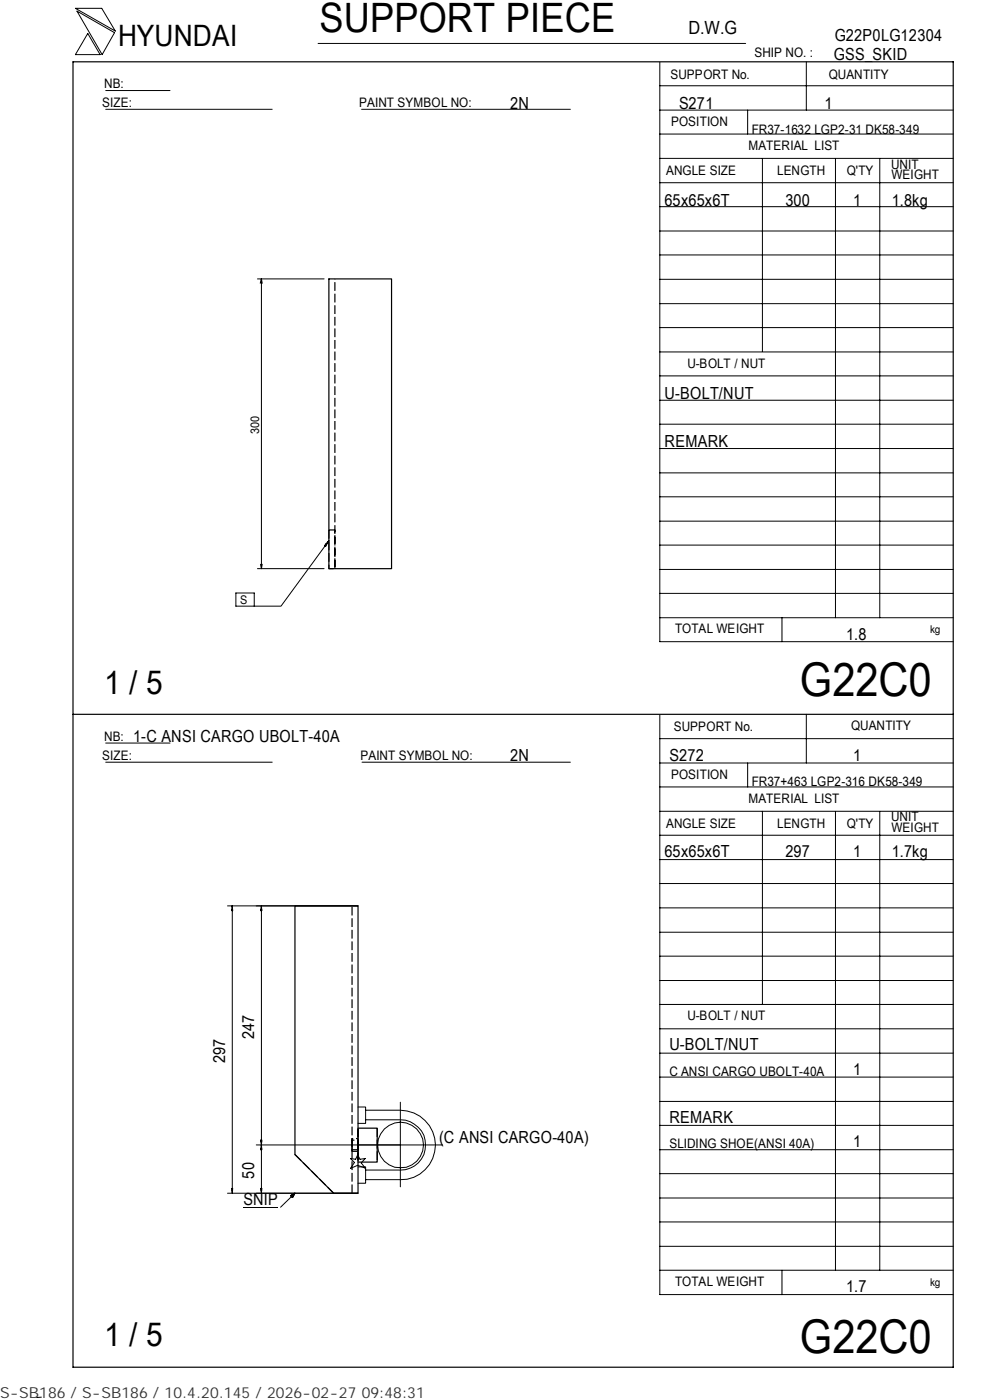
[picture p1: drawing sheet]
<svg xmlns="http://www.w3.org/2000/svg" width="210mm" height="297mm" viewBox="0 0 210 297" stroke-linecap="round" stroke-linejoin="round" font-family="sans-serif">
<path d="M15.5 13.1h186.7v277h-186.7zM69.8 59.2h13.2v61.4h-13.2zM15.5 151.5h186.7M62.6 192.2h13.3v60.9h-5.1l-8.2-8.2zM75.9 239.3h4.1v7.2h-4.1" fill="none" stroke="#000" stroke-width=".25"/>
<path d="M69.8 112.4v8.2h1.2v-8.2h-1.2M71 120.6v-61.4M75.9 239.3v7.2v-7.2M80 239.3v7.2M62.6 244.9l8.2 8.2M74.7 253.1v-60.9M75.9 244.2l-1.2 .1v-2.8h1.2v2.7M75.9 243.4v.5h-1.2v-2h1.2v1.5" fill="none" stroke="#000" stroke-width=".25" stroke-dasharray="1.9 .6" stroke-linecap="butt"/>
<g fill="none" stroke="#000" stroke-width=".21">
<path d="M16 1.8h5.6l2.9 4.8zM16.3 2.4l8 4.5-2.6 4.7zM18.6 7.1l2.6 4.5h-5.2zM22.4 19.2h13.7M67.5 9.2h90.6M139.9 18.2h62.3M139.9 13.2v122.9h62.3M171 13.1v10.3M22.4 23.2h35.3M76.7 23.2h44.3M139.9 38.8h62.3M139.9 33.6h62.3"/>
<path d="M139.9 28.4h62.3M139.9 23.4h62.3M158.6 23.4v5M161.7 33.6v41M177.2 33.7v97.4M186.6 33.7v97.4M54.6 59.2h14.1M55.4 59.2l-.2 .9M55.4 59.2l.2 .9M55.4 59.2v61.4M139.9 59.3h62.3M139.9 54.1h62.3"/>
<path d="M139.9 49h62.3M139.9 43.8h62.3M139.9 79.7h62.3M139.9 74.7h62.3M139.9 69.5h62.3M139.9 64.4h62.3M139.9 95.2h62.3M139.9 90h62.3M139.9 84.9h62.3M55.3 119.7l.1 .9M55.6 119.7l-.2 .9M69.1 115.4l.1 .2"/>
<path d="M69.8 114.7l-10.2 13.9h-5.7M69.8 114.7l-.7 1.2-.3-.2zM139.9 100.3h62.3M139.9 115.6h62.3M139.9 110.6h62.3M139.9 105.4h62.3M50 125.8h3.9v2.8h-3.9zM54.6 120.6h14.1M139.9 131.1h62.3M139.9 125.9h62.3M139.9 120.8h62.3M165.9 131.1v5"/>
<path d="M22.4 157.6h13.7M139.9 151.7v122.9h62.3M139.9 156.7h62.3M171 151.5v10.4M22.4 161.7h35.3M76.8 161.7h44.2M139.9 177.2h62.3M139.9 172.1h62.3M139.9 167h62.3M139.9 161.9h62.3M158.6 161.9v5.1M161.7 172.1v41"/>
<path d="M177.2 172.2v97.3M186.6 172.2v97.3M48.2 192.2h27.7M49.2 192.9h.2M49.3 192.2l.1 1h-.2zM49.3 192.2v60.9M55.4 192.9h.1M55.4 192.2v60.9M55.4 192.2l.1 1h-.2zM139.9 182.4h62.3M139.9 197.8h62.3M139.9 192.6h62.3"/>
<path d="M139.9 187.4h62.3M139.9 218.3h62.3M139.9 213.1h62.3M139.9 208h62.3M139.9 202.9h62.3M75.9 234.9h1.6v3.4h-1.6M77.5 235.5h7.4a7.4 7.4 0 0 1 7.5 7.4 7.4 7.4 0 0 1-7.5 7.4h-7.4M77.5 237.6h7.4a5.3 5.3 0 0 1 5.3 5.3 5.3 5.3 0 0 1-5.3 5.3h-7.4M84.9 233.8v18M139.9 238.7h62.3M139.9 233.7h62.3M139.9 228.5h62.3"/>
<path d="M139.9 223.4h62.3M48.2 253.1h27.7M49.2 252.1h.2l-.1 1zM49.2 252.5h.2M51.6 256.1h7.4M54.3 242.9h39.6M55.3 241.9h.2l-.1 1zM55.3 252.1h.2l-.1 1zM55.4 252.5h.1M55.4 243.7h.1M55.4 242.2h.1M55.4 242.9l.1 1h-.2z"/>
<path d="M61.6 253.7l1-.6-.5 1zM62.6 253.1l-3.1 3M74.3 245.8l1.1 .1 .5-.9 .5 .9 1.1-.1-.9 .9 .9 1.1-1.6-.6-1.6 .7 .9-1.3zM75.9 247.6h1.6v3.4h-1.6M139.9 243.9h62.3M139.9 259.2h62.3M139.9 254.2h62.3M139.9 249h62.3M139.9 269.5h62.3M139.9 264.4h62.3M165.9 269.5v5.1M8.8 296.4l-1 .1"/>
<circle cx="85" cy="242.9" r="4.8"/>
</g>
<path d="M74.7 243.9v-2M75.9 241.9v2" fill="none" stroke="#000" stroke-width=".25" stroke-dasharray="1.1 .3" stroke-linecap="butt"/>
<path d="M74.7 244.3v-2.8M75.9 241.5v2.8" fill="none" stroke="#000" stroke-width=".25" stroke-dasharray="1.5 .5" stroke-linecap="butt"/>
<path d="M61.6 253.2h1v.9h-1z" fill="#000"/>
<g font-size="9.9">
<text x="169.7" y="147.6">G22C0</text>
<text x="169.7" y="286.9">G22C0</text>
</g>
<text font-size="8.6" x="67.7" y="6.9">SUPPORT PIECE</text>
<g font-size="7">
<text x="22.1" y="147.2">1 / 5</text>
<text x="22.1" y="285.6">1 / 5</text>
</g>
<text font-size="6.3" x="25.1" y="9.8">HYUNDAI</text>
<text font-size="3.9" x="146" y="7.3">D.W.G</text>
<g font-size="3.5">
<text x="177" y="8.7">G22P0LG12304</text>
<text x="176.9" y="12.8">GSS_SKID</text>
<text x="108.2" y="23.1">2N</text>
<text x="144" y="23.1">S271</text>
<text x="174.8" y="23.1">1</text>
<text x="141" y="43.6">65x65x6T</text>
<text x="166.6" y="43.6">300</text>
<text x="180.9" y="43.6">1</text>
<text x="189.1" y="43.6">1.8kg</text>
<text x="141" y="84.6">U-BOLT/NUT</text>
<text x="141" y="94.8">REMARK</text>
<text x="179.5" y="135.8">1.8</text>
<text x="28.3" y="157.3">1-C ANSI CARGO UBOLT-40A</text>
<text x="108.2" y="161.4">2N</text>
<text x="142" y="161.4">S272</text>
<text x="180.9" y="161.4">1</text>
<text x="141" y="181.9">65x65x6T</text>
<text x="166.6" y="181.9">297</text>
<text x="180.9" y="181.9">1</text>
<text x="189.1" y="181.9">1.7kg</text>
<text x="53.9" y="220.5" transform="rotate(-90 53.9 220.5)">247</text>
<text x="47.8" y="225.6" transform="rotate(-90 47.8 225.6)">297</text>
<text x="142" y="222.8">U-BOLT/NUT</text>
<text x="180.9" y="228">1</text>
<text x="142" y="238.3">REMARK</text>
<text x="93.1" y="242.4">(C ANSI CARGO-40A)</text>
<text x="180.9" y="243.3">1</text>
<text x="53.9" y="250" transform="rotate(-90 53.9 250)">50</text>
<text x="51.6" y="255.7">SNIP</text>
<text x="179.5" y="274.1">1.7</text>
</g>
<text font-size="3.2" fill="#323232" x="0" y="296.6">S-SB186 / S-SB186 / 10.4.20.145 / 2026-02-27 09:48:31</text>
<g font-size="2.8">
<text x="142.2" y="16.8">SUPPORT No.</text>
<text x="160" y="12.2">SHIP NO. :</text>
<text x="175.8" y="16.7">QUANTITY</text>
<text x="21.7" y="22.8">SIZE:</text>
<text x="22.1" y="18.7">NB:</text>
<text x="76.2" y="22.8">PAINT SYMBOL NO:</text>
<text x="142.3" y="26.8">POSITION</text>
<text x="159.4" y="28.4">FR37-1632 LGP2-31 DK58-349</text>
<text x="158.8" y="31.7">MATERIAL LIST</text>
<text x="189" y="35.8">UNIT</text>
<text x="141.3" y="37.2">ANGLE SIZE</text>
<text x="164.8" y="37.1">LENGTH</text>
<text x="179.6" y="37.1">Q'TY</text>
<text x="189.1" y="38">WEIGHT</text>
<text x="145.8" y="78">U-BOLT / NUT</text>
<text x="143.2" y="134.4">TOTAL WEIGHT</text>
<text x="142.9" y="155">SUPPORT No.</text>
<text x="180.5" y="154.9">QUANTITY</text>
<text x="21.7" y="161.3">SIZE:</text>
<text x="22.1" y="157.1">NB:</text>
<text x="76.5" y="161.2">PAINT SYMBOL NO:</text>
<text x="142.3" y="165.3">POSITION</text>
<text x="159.4" y="166.7">FR37+463 LGP2-316 DK58-349</text>
<text x="158.8" y="170.3">MATERIAL LIST</text>
<text x="141.3" y="175.7">ANGLE SIZE</text>
<text x="164.8" y="175.6">LENGTH</text>
<text x="179.6" y="175.6">Q'TY</text>
<text x="189" y="174.2">UNIT</text>
<text x="189.1" y="176.5">WEIGHT</text>
<text x="145.8" y="216.5">U-BOLT / NUT</text>
<text x="142" y="228.2">C ANSI CARGO UBOLT-40A</text>
<text x="142" y="243.5">SLIDING SHOE(ANSI 40A)</text>
<text x="143.2" y="272.9">TOTAL WEIGHT</text>
</g>
<g font-size="2.5">
<text x="54.9" y="92.1" transform="rotate(-90 54.9 92.1)">300</text>
<text x="51" y="128.1">S</text>
</g>
<g font-size="2.3">
<text x="197.3" y="134.3">kg</text>
<text x="197.3" y="272.8">kg</text>
</g>
</svg>
